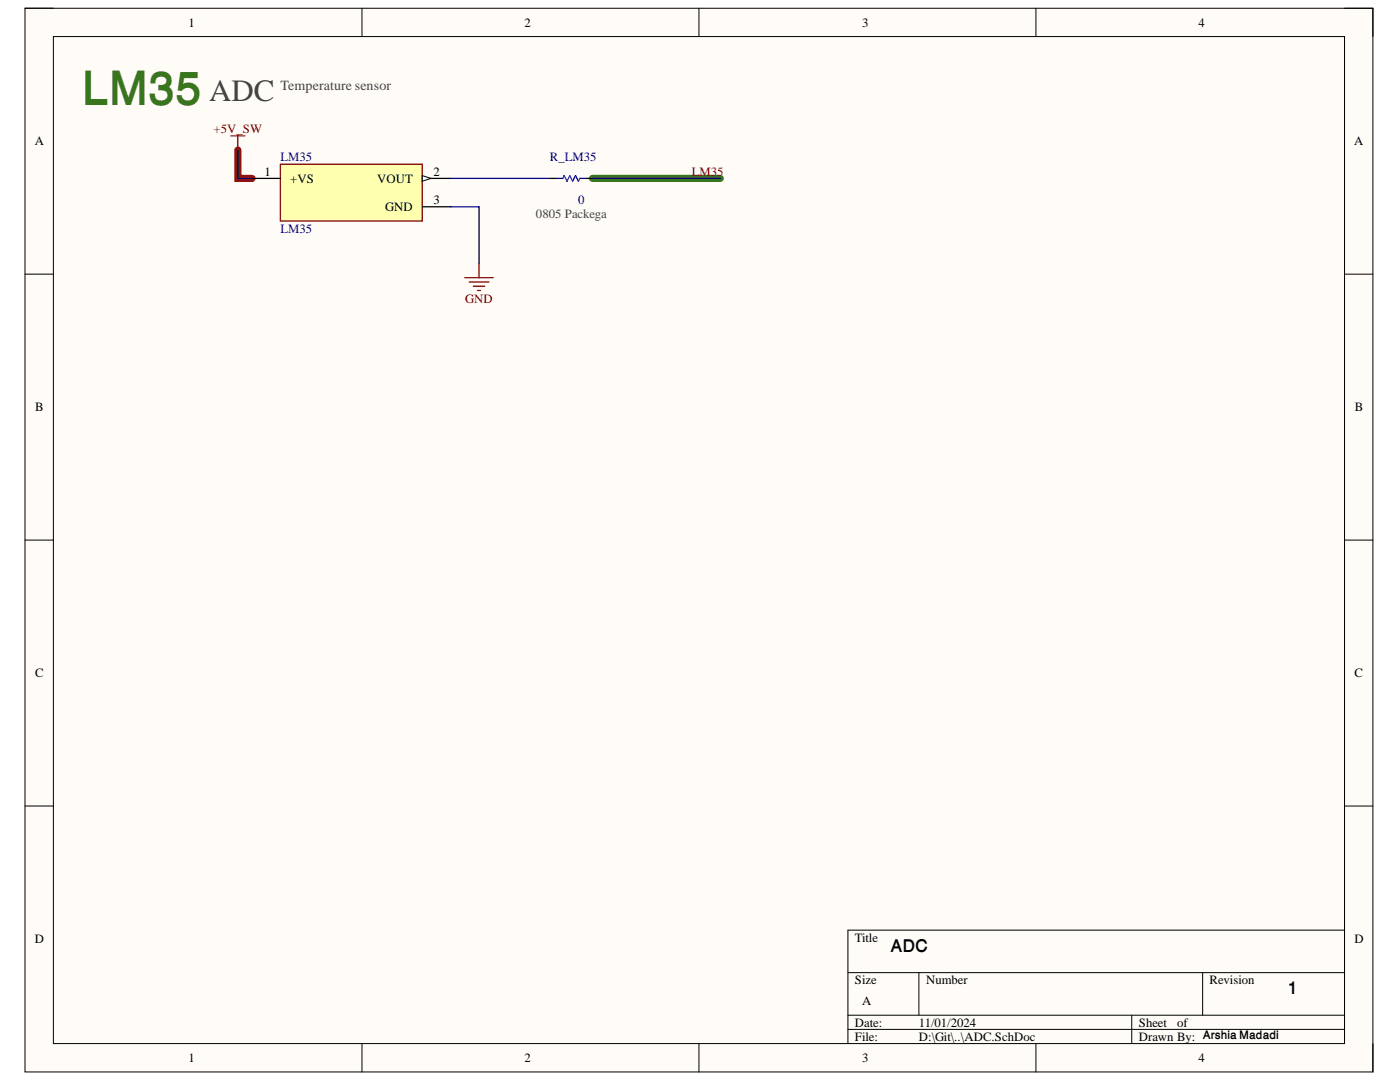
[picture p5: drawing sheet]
<svg xmlns="http://www.w3.org/2000/svg" width="279mm" height="216mm" viewBox="0 0 279 216" stroke-linecap="round" stroke-linejoin="round" font-family="sans-serif">
<path d="M5 1.6h269v212.3h-269z" fill-rule="evenodd" fill="#fffcf8"/>
<path d="M5 1.6h269v212.3h-269z" fill="none" stroke="#000" stroke-width=".2"/>
<path d="M10.7 7.3h257.6v200.9h-257.6z" fill-rule="evenodd" fill="#fffcf8"/>
<g fill="none" stroke="#000" stroke-width=".2">
<path d="M5 1.6h5.7M10.7 7.3h257.6v200.9h-257.6zM72.2 1.6v5.7M139.5 1.6v5.7M206.7 1.6v5.7M268.3 1.6h5.7v5.7M5 54.7h5.7M268.3 54.7h5.7M5 107.8h5.7M268.3 107.8h5.7M5 160.8h5.7M268.3 160.8h5.7"/>
<path d="M169.2 194.1h99.1M183.4 194.1v8.5M240 194.1v8.5M268.3 185.6h-99.1v22.6M72.2 208.2v5.7M139.5 208.2v5.7M169.2 202.6h99.1M169.2 205.4h99.1M206.7 208.2v5.7M225.9 202.6v5.6M274 208.2v5.7"/>
</g>
<path d="M118.3 35.6h25.4" fill="none" stroke="#38761d" stroke-width="1.4"/>
<path d="M47.5 29.9v5.7h2.8" fill="none" stroke="#900" stroke-width="1.4"/>
<path d="M56 32.8h28.3v11.3h-28.3z" fill-rule="evenodd" fill="#ffffb0"/>
<path d="M56 32.8h28.3v11.3h-28.3z" fill="none" stroke="#800000" stroke-width=".25"/>
<path d="M50.3 35.6h5.7M84.3 35.6h5.6" fill="none" stroke="#000" stroke-width=".25"/>
<path d="M84.3 35l1.7 .6-1.7 .6z" fill="#f8fcff"/>
<path d="M84.3 35l1.7 .6-1.7 .6z" fill="none" stroke="#000" stroke-width=".2"/>
<path d="M109.8 35.6h1.4M116.8 35.6h1.5M84.3 41.3h5.6" fill="none" stroke="#000" stroke-width=".25"/>
<path d="M46 27.1h2.9M47.5 27.1v2.8M92.8 55.4h5.6M93.6 56.3h4M94.5 57.1h2.2M95.3 58h.6M95.6 52.6v2.8" fill="none" stroke="#800000" stroke-width=".25"/>
<path d="M111.2 35.6h1.1l.3-.6 .6 1.2 .5-1.2 .6 1.2 .6-1.2 .5 1.2 .3-.6h1.1" fill="none" stroke="#00f" stroke-width=".25"/>
<path d="M47.5 29.9v5.7h2.8M89.9 35.6h19.9M118.3 35.6h25.4M89.9 41.3h5.7v11.3" fill="none" stroke="#000080" stroke-width=".25"/>
<text font-size="9.5" fill="#38761d" x="16.3" y="20.9">LM35</text>
<text font-size="6.2" fill="#434343" x="41.8" y="20.1">ADC</text>
<g font-size="3.5">
<text x="177.7" y="190">ADC</text>
<text x="257" y="198.4">1</text>
</g>
<text font-size="2.8" fill="#434343" x="56" y="18">Temperature sensor</text>
<g font-size="2.5">
<text x="37.6" y="5.3">1</text>
<text x="104.7" y="5.3">2</text>
<text x="172.1" y="5.3">3</text>
<text x="239.2" y="5.3">4</text>
<text x="6.9" y="29">A</text>
<text x="270.2" y="29">A</text>
<text x="52.8" y="35.1">1</text>
<text x="86.5" y="35.1">2</text>
<text x="57.9" y="36.4">+VS</text>
<text x="75.3" y="36.4">VOUT</text>
<text x="86.5" y="40.7">3</text>
<text x="76.9" y="42.1">GND</text>
<text x="7" y="82.1">B</text>
<text x="270.4" y="82.1">B</text>
<text x="7" y="135.1">C</text>
<text x="270.3" y="135.1">C</text>
<text x="6.9" y="188.2">D</text>
<text x="170.6" y="187.9">Title</text>
<text x="270.3" y="188.2">D</text>
<text x="170.6" y="196.3">Size</text>
<text x="184.8" y="196.3">Number</text>
<text x="241.4" y="196.3">Revision</text>
<text x="172.1" y="200.6">A</text>
<text x="170.6" y="204.9">Date:</text>
<text x="170.6" y="207.6">File:</text>
<text x="183.4" y="204.9">11/01/2024</text>
<text x="183.4" y="207.6">D:\Git\..\ADC.SchDoc</text>
<text x="227.3" y="204.9">Sheet</text>
<text x="227.3" y="207.6">Drawn By: Arshia Madadi</text>
<text x="234.9" y="204.9">of</text>
<text x="37.6" y="212">1</text>
<text x="104.7" y="212">2</text>
<text x="172.1" y="212">3</text>
<text x="239.2" y="212">4</text>
</g>
<g font-size="2.5" fill="#800000">
<text x="42.6" y="26.5">+5V_SW</text>
<text x="138.1" y="35.1">LM35</text>
<text x="92.8" y="60.5">GND</text>
</g>
<g font-size="2.5" fill="#000080">
<text x="56" y="32.2">LM35</text>
<text x="109.7" y="32.2">R_LM35</text>
<text x="115.4" y="40.7">0</text>
<text x="56" y="46.4">LM35</text>
</g>
<text font-size="2.5" fill="#434343" x="107" y="43.5">0805 Packega</text>
</svg>
